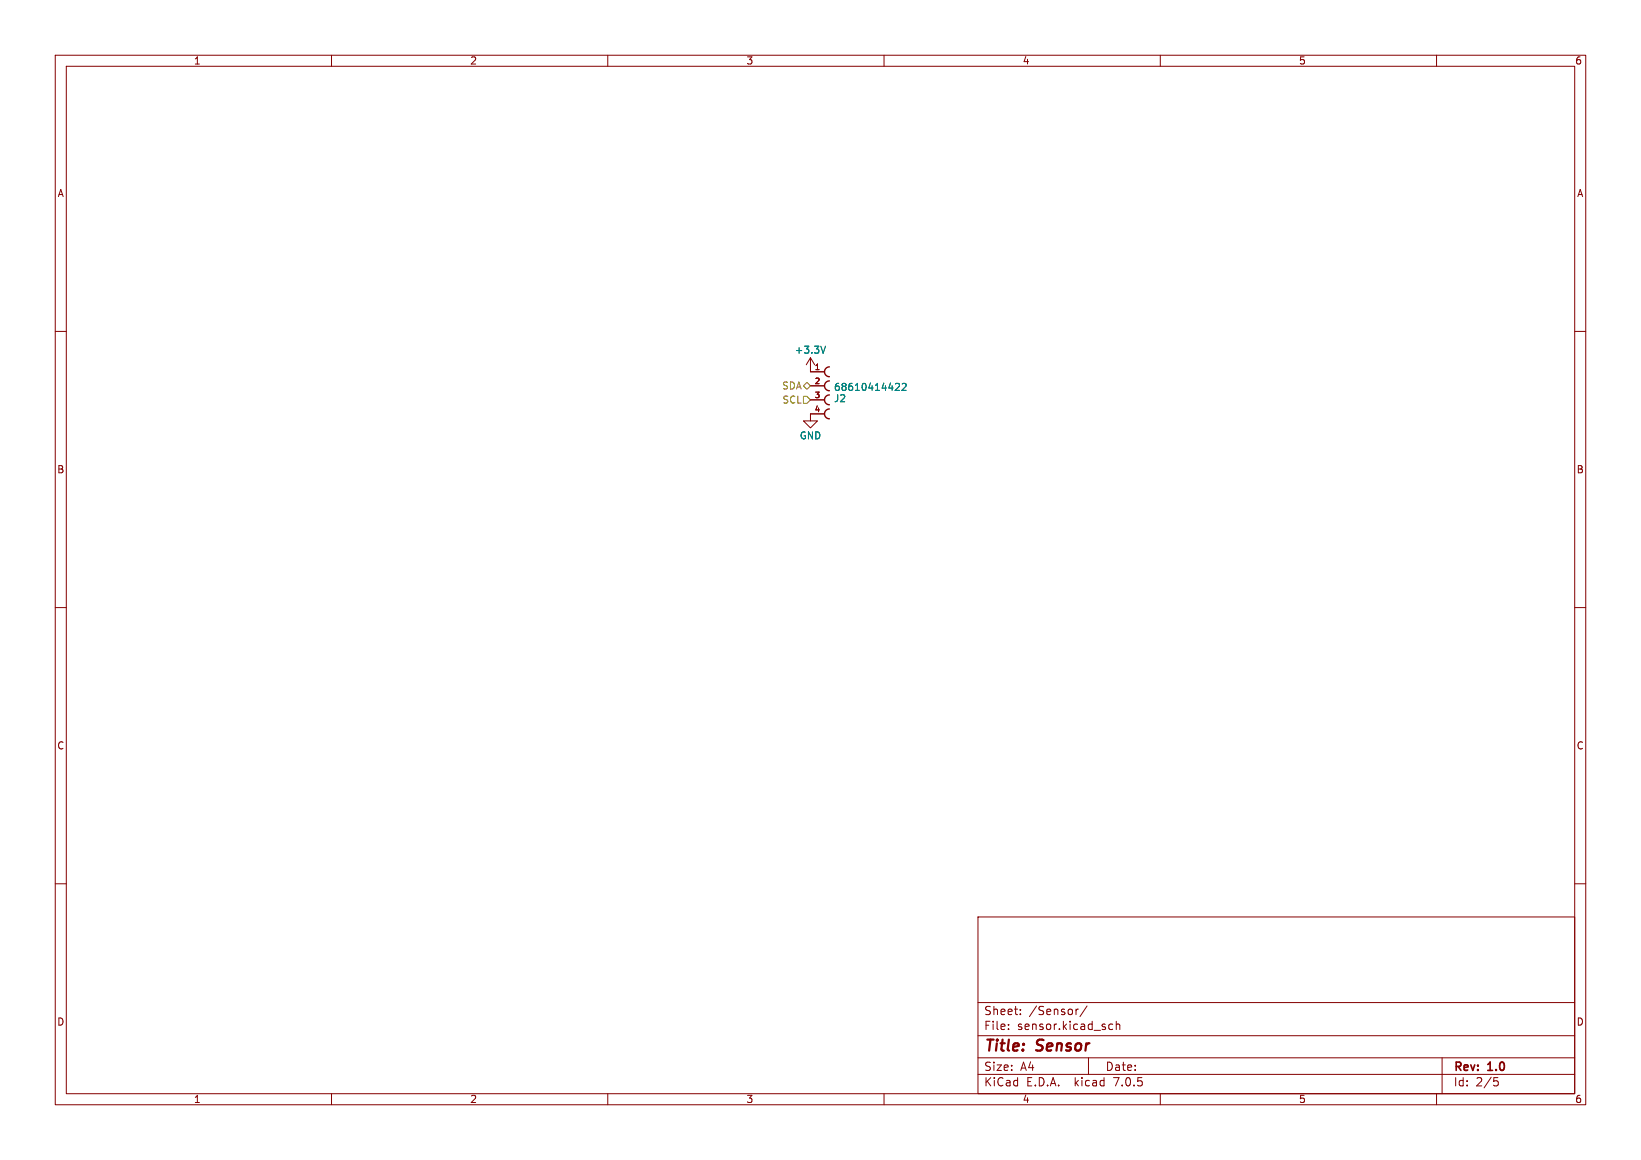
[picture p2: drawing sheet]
<svg xmlns="http://www.w3.org/2000/svg" width="297mm" height="210mm" viewBox="0 0 297 210" stroke-linecap="round" stroke-linejoin="round" font-family="sans-serif">
<g fill="none" stroke="#840000" stroke-width=".18">
<path d="M10 10h277v190h-277zM12 12h273v186h-273zM60 10v2M110 10v2M160 10v2M210 10v2M260 10v2M10 60h2M285 60h2M146.7 64.8v2.5h2.5M146.7 69.9h2.5M146.7 72.4h2.5"/>
<path d="M146.7 64.8l-.8 1.2M146.7 64.8l.7 1.2M149.2 74.9h-2.5v1.3h1.3l-1.3 1.3-1.3-1.3h1.3M10 110h2M285 110h2M10 160h2M285 160h2M177 166h108v32h-108zM60 198v2M110 198v2M160 198v2M177 194.5h108"/>
<path d="M177 191.5h108M177 187.5h108M177 181.5h108M182.5 186.3v.1M182.5 185.5v.1M184.7 183.6v.1M184.7 182.8v.1M194.7 182.7v1M195.2 182.7l-.3 .1-.2 .2M196.7 182.1l-1.2 2M197 191.5v3M200.7 186.3l.3 .1 .4-.1"/>
<path d="M201.4 185.5l-.4-.1-.3 .1M202 185.5l.2-.1 .4 .1 .1 .9M202 184.9v1.5M210 198v2M260 198v2M261 191.5v6.5M270.4 195.1h.7M270.5 195.7h.4l.3 .3-.2 .5-.5 .1"/>
</g>
<path d="M150.1 66.4a.89 .89 0 0 0-.9 .9 .89 .89 0 0 0 .9 .9M150.1 69a.89 .89 0 0 0-.9 .9 .89 .89 0 0 0 .9 .8M150.1 71.5a.89 .89 0 0 0-.9 .9 .89 .89 0 0 0 .9 .9M150.1 74a.89 .89 0 0 0-.9 .9 .89 .89 0 0 0 .9 .9" fill="none" stroke="#840000" stroke-width=".25"/>
<path d="M149.4 62.7l-.4 1.2M162.1 69.5l.5-.1 .2 .4-.8 .9h.8M163.3 69.5l.5-.1 .2 .4-.8 .9h.8" fill="none" stroke="#008484" stroke-width=".18"/>
<path d="M145.4 71.8h.6l.7 .6-.7 .6h-.6zM145.4 69.9l.6-.7 .7 .7-.7 .6z" fill="none" stroke="#848400" stroke-width=".18"/>
<g font-size="2.8" fill="#840000">
<text x="178" y="190.8">Title:</text>
<text x="187.5" y="190.8">Sensor</text>
</g>
<g font-size="2.1" fill="#840000">
<text x="178" y="183.9">Sheet:</text>
<text x="186.2" y="183.9">/Sensor/</text>
<text x="178" y="186.6">File:</text>
<text x="184" y="186.6">sensor.kicad_sch</text>
<text x="178" y="196.8">KiCad</text>
<text x="178" y="194">Size:</text>
<text x="184.6" y="194">A4</text>
<text x="185.7" y="196.8">E.D.A.</text>
<text x="194.4" y="196.8">kicad</text>
<text x="200" y="194">Date:</text>
<text x="201.5" y="196.8">7.0.5</text>
<text x="263" y="194.2">Rev:</text>
<text x="263" y="196.8">Id:</text>
<text x="267" y="196.8">2/5</text>
<text x="269.2" y="194.2">1.0</text>
</g>
<g font-size="1.8" fill="#840000">
<text x="35" y="11.8">1</text>
<text x="85" y="11.8">2</text>
<text x="135" y="11.8">3</text>
<text x="185" y="11.8">4</text>
<text x="235" y="11.8">5</text>
<text x="285" y="11.8">6</text>
<text x="10.4" y="35.8">A</text>
<text x="285.4" y="35.8">A</text>
<text x="10.3" y="85.8">B</text>
<text x="285.3" y="85.8">B</text>
<text x="10.3" y="135.8">C</text>
<text x="285.3" y="135.8">C</text>
<text x="10.3" y="185.8">D</text>
<text x="285.3" y="185.8">D</text>
<text x="35" y="199.8">1</text>
<text x="85" y="199.8">2</text>
<text x="135" y="199.8">3</text>
<text x="185" y="199.8">4</text>
<text x="235" y="199.8">5</text>
<text x="285" y="199.8">6</text>
</g>
<g font-size="1.8" fill="#008484">
<text x="143.8" y="64.2">+3.3V</text>
<text x="150.9" y="70.9">68610414422</text>
<text x="150.9" y="73">J2</text>
<text x="144.7" y="79.7">GND</text>
</g>
<g font-size="1.8" fill="#848400">
<text x="141.5" y="70.7">SDA</text>
<text x="141.6" y="73.2">SCL</text>
</g>
<g font-size="1.4" fill="#840000">
<text x="147.4" y="67.1">1</text>
<text x="147.4" y="69.6">2</text>
<text x="147.4" y="72.1">3</text>
<text x="147.4" y="74.7">4</text>
</g>
</svg>
